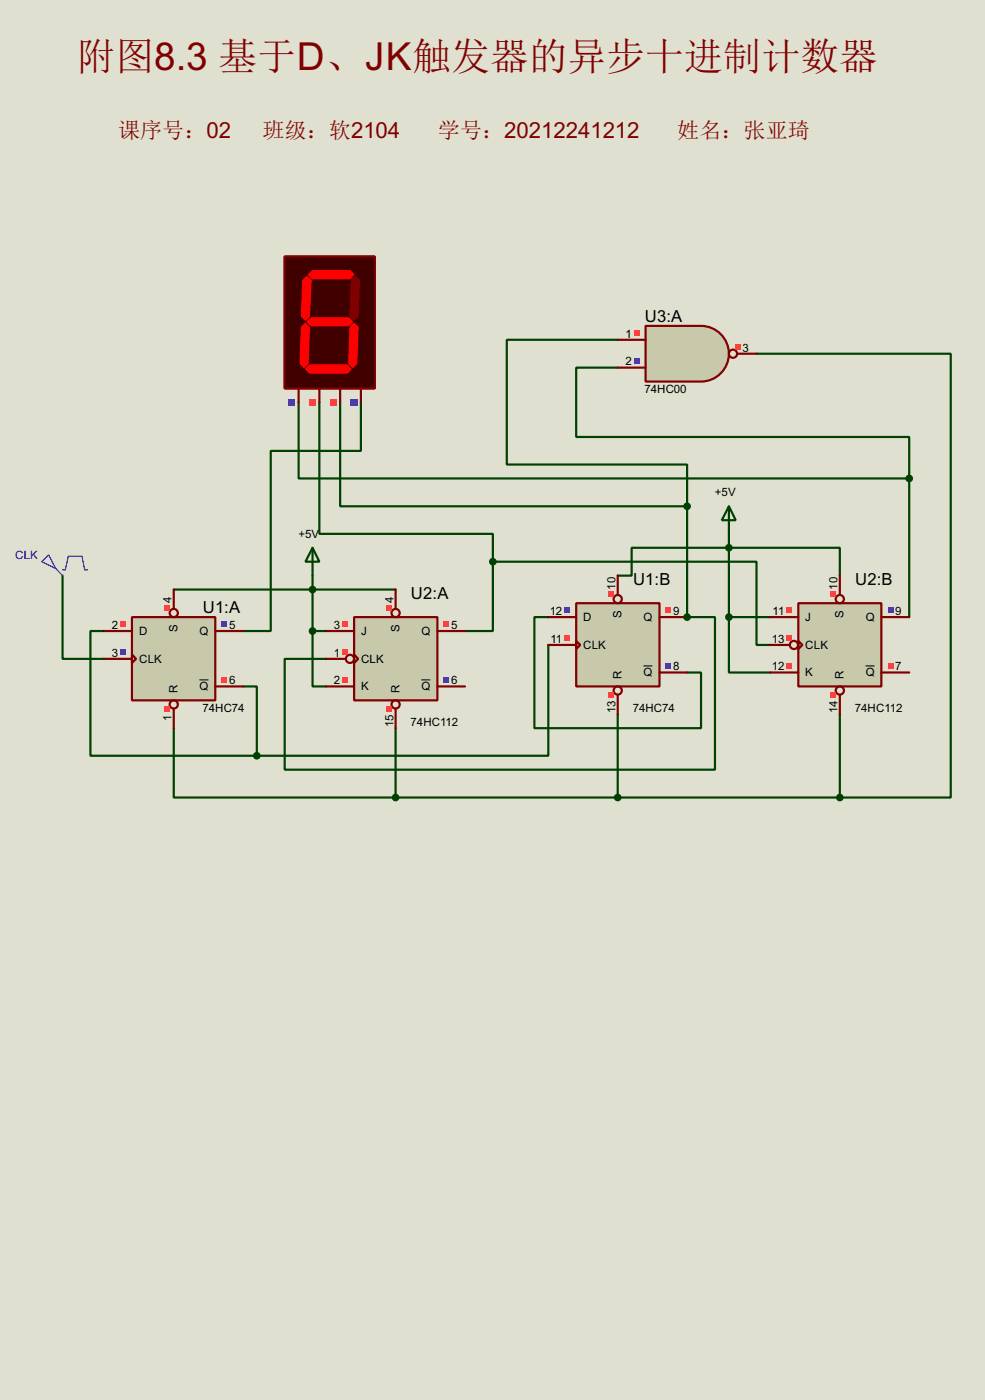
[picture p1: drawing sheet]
<svg xmlns="http://www.w3.org/2000/svg" width="180mm" height="256mm" viewBox="0 0 180 256" stroke-linecap="round" stroke-linejoin="round" font-family="sans-serif">
<path d="M0 0h180.3v256.5h-180.3z" fill="#e0e0d0"/>
<g fill="none" stroke="#004000" stroke-width=".4">
<path d="M54.7 73.7v14h111.7M58.5 73.7v24.1h31.7v5.1M62.3 73.7v19.1h63.5M66.1 73.7v8.9h-16.5v33h-5.1M113.1 67.4h-7.6v12.7h60.9v7.6M113.1 62.3h-20.3v22.8h33v7.7M138.5 64.8h35.5v81.3h-20.3M125.8 92.8v20.3M133.4 97.8v15.3M166.4 87.7v25.4M11.5 105.5v15.2h7.6M19.1 115.6h-2.5v22.9h30.4"/>
<path d="M31.8 108h40.6M57.2 115.6v10.2h2.5M57.2 115.6h2.5M57.2 105.5v10.1M90.2 102.9v12.7h-5.1M90.2 102.9h48.3v15.3h2.5M100.4 118.2v20.3h-53.4M100.4 113.1h-2.6v20.3h30.5v-10.2h-2.5M113.1 105.5h2.5v-5.1h38.1v5.1M133.4 113.1v10.1h7.6M133.4 113.1h7.6M31.8 133.4v12.7h40.6"/>
<path d="M44.5 125.8h2.5v12.7M72.4 133.4v12.7M113.1 130.9v15.2M153.7 130.9v15.2M72.4 146.1h81.3"/>
</g>
<circle cx="125.8" cy="113.1" r=".2" fill="#004000"/>
<path d="M125.8 113.1h5.1v27.9h-78.8v-20.3h7.6" fill="none" stroke="#004000" stroke-width=".4"/>
<path d="M52.1 47h16.5v24.2h-16.5z" fill="#400000" stroke="#800000" stroke-width=".4"/>
<g fill="#f00" stroke="#f00" stroke-width=".18">
<path d="M56.4 50.3l.8-.7h6.9l.7 .7-.7 .8h-6.9z" fill-rule="evenodd"/>
<path d="M56.2 59l.8-.8h6.8l.8 .8-.8 .7h-6.8z" fill-rule="evenodd"/>
<path d="M55.4 51.4l.8-.8 .8 .8-.3 6.6-.8 .7-.7-.7z" fill-rule="evenodd"/>
<path d="M64.1 60l.7-.8 .8 .8-.3 6.6-.7 .8-.8-.8z" fill-rule="evenodd"/>
<path d="M55.9 67.6l.8-.7h6.9l.7 .7-.7 .8h-6.9z" fill-rule="evenodd"/>
<path d="M55.2 60l.7-.8 .8 .8-.3 6.6-.7 .8-.8-.8z" fill-rule="evenodd"/>
</g>
<path d="M64.3 51.4l.8-.8 .7 .8-.2 6.6-.8 .7-.7-.7z" fill-rule="evenodd" fill="#800000" stroke="#800000" stroke-width=".18"/>
<path d="M54.7 71.2v2.5M58.5 71.2v2.5M62.3 71.2v2.5M66.1 71.2v2.5" fill="none" stroke="#800000" stroke-width=".4"/>
<path d="M52.8 73.1h1.2v1.2h-1.2z" fill="#4040ff"/>
<g fill="#ff4040">
<path d="M56.6 73.1h1.2v1.2h-1.2z"/>
<path d="M60.4 73.1h1.2v1.2h-1.2z"/>
</g>
<path d="M64.2 73.1h1.3v1.2h-1.3z" fill="#4040ff"/>
<path d="M24.2 113.1h15.2v15.2h-15.2z" fill="#c8c8aa" stroke="#800000" stroke-width=".4"/>
<g fill="none" stroke="#800000" stroke-width=".4">
<path d="M19.1 115.6h5.1M24.2 119.9l.7 .8-.7 .8zM31.8 108v3.6M39.4 115.6h5.1M19.1 120.7h5.1M31.8 129.8v3.6M39.4 125.8h5.1"/>
<circle cx="31.8" cy="112.3" r=".75"/>
<circle cx="31.8" cy="129.1" r=".75"/>
</g>
<path d="M36.5 124.6h1.7" fill="none" stroke="#000" stroke-width=".18"/>
<path d="M22 113.8h1v1.1h-1z" fill="#ff4040"/>
<g fill="#4040ff">
<path d="M40.6 113.8h1v1.1h-1z"/>
<path d="M22 118.9h1v1h-1z"/>
</g>
<g fill="#ff4040">
<path d="M40.6 124h1v1h-1z"/>
<path d="M30 110.9h1v1h-1z"/>
<path d="M30 129.5h1v1h-1z"/>
</g>
<path d="M105.5 110.5h15.2v15.3h-15.2z" fill="#c8c8aa" stroke="#800000" stroke-width=".4"/>
<g fill="none" stroke="#800000" stroke-width=".4">
<path d="M100.4 113.1h5.1M100.4 118.2h5.1M105.5 117.4l.7 .8-.7 .7zM113.1 105.5v3.5M120.7 113.1h5.1M113.1 127.3v3.6M120.7 123.2h5.1"/>
<circle cx="113" cy="109.8" r=".75"/>
<circle cx="113" cy="126.5" r=".75"/>
</g>
<path d="M117.8 122h1.6" fill="none" stroke="#000" stroke-width=".18"/>
<path d="M103.3 111.3h1v1h-1z" fill="#4040ff"/>
<g fill="#ff4040">
<path d="M121.8 111.3h1.1v1h-1.1z"/>
<path d="M103.3 116.4h1v1h-1z"/>
</g>
<path d="M121.8 121.5h1.1v1h-1.1z" fill="#4040ff"/>
<g fill="#ff4040">
<path d="M111.3 108.4h1v1h-1z"/>
<path d="M111.3 126.9h1v1h-1z"/>
</g>
<path d="M64.8 113.1h15.3v15.2h-15.3z" fill="#c8c8aa" stroke="#800000" stroke-width=".4"/>
<g fill="none" stroke="#800000" stroke-width=".4">
<path d="M59.7 115.6h5.1M64.8 119.9l.8 .8-.8 .8zM72.4 108v3.6M80.1 115.6h5M59.7 120.7h3.6M59.7 125.8h5.1M72.4 129.8v3.6M80.1 125.8h5"/>
<circle cx="72.4" cy="112.3" r=".75"/>
<circle cx="64" cy="120.7" r=".75"/>
<circle cx="72.4" cy="129.1" r=".75"/>
</g>
<path d="M77.1 124.6h1.7" fill="none" stroke="#000" stroke-width=".18"/>
<g fill="#ff4040">
<path d="M62.7 113.8h1v1.1h-1z"/>
<path d="M81.2 113.8h1v1.1h-1z"/>
<path d="M62.7 118.9h1v1h-1z"/>
<path d="M62.7 124h1v1h-1z"/>
</g>
<path d="M81.2 124h1v1h-1z" fill="#4040ff"/>
<g fill="#ff4040">
<path d="M70.7 110.9h1v1h-1z"/>
<path d="M70.7 129.5h1v1h-1z"/>
</g>
<path d="M146.1 110.5h15.2v15.3h-15.2z" fill="#c8c8aa" stroke="#800000" stroke-width=".4"/>
<g fill="none" stroke="#800000" stroke-width=".4">
<path d="M141 113.1h5.1M141 118.2h3.6M146.1 117.4l.8 .8-.8 .7zM153.7 105.5v3.5M161.3 113.1h5.1M141 123.2h5.1M153.7 127.3v3.6M161.3 123.2h5.1"/>
<circle cx="145.3" cy="118.2" r=".75"/>
<circle cx="153.7" cy="109.8" r=".75"/>
<circle cx="153.7" cy="126.5" r=".75"/>
</g>
<path d="M158.4 122h1.7" fill="none" stroke="#000" stroke-width=".18"/>
<path d="M143.9 111.3h1.1v1h-1.1z" fill="#ff4040"/>
<path d="M162.5 111.3h1v1h-1z" fill="#4040ff"/>
<g fill="#ff4040">
<path d="M143.9 116.4h1.1v1h-1.1z"/>
<path d="M143.9 121.5h1.1v1h-1.1z"/>
<path d="M162.5 121.5h1v1h-1z"/>
<path d="M151.9 108.4h1.1v1h-1.1z"/>
<path d="M151.9 126.9h1.1v1h-1.1z"/>
</g>
<path d="M118.2 59.7h10.1a5.1 5.1 0 0 1 5.1 5.1 5.1 5.1 0 0 1-5.1 5.1h-10.1z" fill-rule="evenodd" fill="#c8c8aa" stroke="#800000" stroke-width=".4"/>
<g fill="none" stroke="#800000" stroke-width=".4">
<path d="M113.1 62.3h5.1M113.1 67.4h5.1M134.9 64.8h3.6"/>
<circle cx="134.1" cy="64.8" r=".75"/>
</g>
<path d="M116 60.5h1v1h-1z" fill="#ff4040"/>
<path d="M116 65.6h1v1h-1z" fill="#4040ff"/>
<path d="M134.5 63h1.1v1.1h-1.1z" fill="#ff4040"/>
<path d="M133.4 92.8l1.3 2.5h-2.6zM133.4 92.8v5M57.2 100.4l1.3 2.5h-2.6zM57.2 100.4v5.1" fill="none" stroke="#004000" stroke-width=".4"/>
<path d="M7.7 102.9l1.2-1.2 1.3 2.5zM10.2 104.2l1.3 1.3M11.5 104.4h.5l.5-2.5h2.5l.5 2.5h.6" fill="none" stroke="#0000c0" stroke-width=".2"/>
<g fill="#004000" stroke="#004000" stroke-width=".4">
<circle cx="47" cy="138.5" r=".5"/>
<circle cx="57.2" cy="115.6" r=".5"/>
<circle cx="72.4" cy="146.1" r=".5"/>
<circle cx="113" cy="146.1" r=".5"/>
<circle cx="153.7" cy="146.1" r=".5"/>
<circle cx="133.4" cy="113.1" r=".5"/>
<circle cx="90.2" cy="102.9" r=".5"/>
<circle cx="57.2" cy="108" r=".5"/>
<circle cx="133.4" cy="100.4" r=".5"/>
<circle cx="166.4" cy="87.7" r=".5"/>
<circle cx="125.7" cy="92.8" r=".5"/>
<circle cx="125.7" cy="113.1" r=".5"/>
</g>
<text font-size="7.1" fill="#800000" x="14" y="12.7">附图8.3 基于D、JK触发器的异步十进制计数器</text>
<g font-size="4.1" fill="#800000">
<text x="21.6" y="25.3">课序号：02</text>
<text x="48.1" y="25.3">班级：软2104</text>
<text x="80.2" y="25.3">学号：20212241212</text>
<text x="124" y="25.3">姓名：张亚琦</text>
</g>
<g font-size="3.4">
<text x="118" y="58.9">U3:A</text>
<text x="115.9" y="107.2">U1:B</text>
<text x="156.5" y="107.2">U2:B</text>
<text x="37.1" y="112.3">U1:A</text>
<text x="75.2" y="109.7">U2:A</text>
</g>
<g font-size="2.4">
<text x="114.5" y="61.9">1</text>
<text x="135.9" y="64.4">3</text>
<text x="114.5" y="67">2</text>
<text x="118" y="72">74HC00</text>
<text x="130.9" y="90.9">+5V</text>
<text x="54.7" y="98.5">+5V</text>
<text x="153.3" y="108" transform="rotate(-90 153.3 108)">10</text>
<text x="31.4" y="110.5" transform="rotate(-90 31.4 110.5)">4</text>
<text x="72" y="110.5" transform="rotate(-90 72 110.5)">4</text>
<text x="100.6" y="112.7">12</text>
<text x="106.7" y="113.8">D</text>
<text x="112.7" y="108" transform="rotate(-90 112.7 108)">10</text>
<text x="113.8" y="113.2" transform="rotate(-90 113.8 113.2)">S</text>
<text x="117.8" y="113.8">Q</text>
<text x="123.2" y="112.7">9</text>
<text x="141.4" y="112.7">11</text>
<text x="147.4" y="113.8">J</text>
<text x="154.4" y="113.2" transform="rotate(-90 154.4 113.2)">S</text>
<text x="158.4" y="113.8">Q</text>
<text x="163.9" y="112.7">9</text>
<text x="20.5" y="115.2">2</text>
<text x="25.5" y="116.3">D</text>
<text x="32.5" y="115.7" transform="rotate(-90 32.5 115.7)">S</text>
<text x="36.5" y="116.3">Q</text>
<text x="42" y="115.2">5</text>
<text x="61.1" y="115.2">3</text>
<text x="66.1" y="116.3">J</text>
<text x="73.1" y="115.7" transform="rotate(-90 73.1 115.7)">S</text>
<text x="77.1" y="116.3">Q</text>
<text x="82.6" y="115.2">5</text>
<text x="100.8" y="117.8">11</text>
<text x="106.7" y="118.9">CLK</text>
<text x="141.3" y="117.8">13</text>
<text x="147.4" y="118.9">CLK</text>
<text x="20.5" y="120.3">3</text>
<text x="25.5" y="121.4">CLK</text>
<text x="42" y="125.4">6</text>
<text x="61.1" y="120.3">1</text>
<text x="61.1" y="125.4">2</text>
<text x="66.1" y="121.4">CLK</text>
<text x="82.6" y="125.4">6</text>
<text x="113.8" y="124.5" transform="rotate(-90 113.8 124.5)">R</text>
<text x="117.8" y="123.9">Q</text>
<text x="123.2" y="122.8">8</text>
<text x="141.3" y="122.8">12</text>
<text x="147.4" y="123.9">K</text>
<text x="154.4" y="124.5" transform="rotate(-90 154.4 124.5)">R</text>
<text x="158.4" y="123.9">Q</text>
<text x="163.9" y="122.8">7</text>
<text x="32.5" y="127" transform="rotate(-90 32.5 127)">R</text>
<text x="36.5" y="126.5">Q</text>
<text x="37.1" y="130.4">74HC74</text>
<text x="66.1" y="126.5">K</text>
<text x="73.1" y="127" transform="rotate(-90 73.1 127)">R</text>
<text x="77.1" y="126.5">Q</text>
<text x="112.7" y="130.6" transform="rotate(-90 112.7 130.6)">13</text>
<text x="115.8" y="130.4">74HC74</text>
<text x="153.3" y="130.6" transform="rotate(-90 153.3 130.6)">14</text>
<text x="156.5" y="130.4">74HC112</text>
<text x="31.4" y="132" transform="rotate(-90 31.4 132)">1</text>
<text x="72" y="133.2" transform="rotate(-90 72 133.2)">15</text>
<text x="75.2" y="133">74HC112</text>
</g>
<text font-size="2.4" fill="#0000c0" x="2.8" y="102.4">CLK</text>
</svg>
